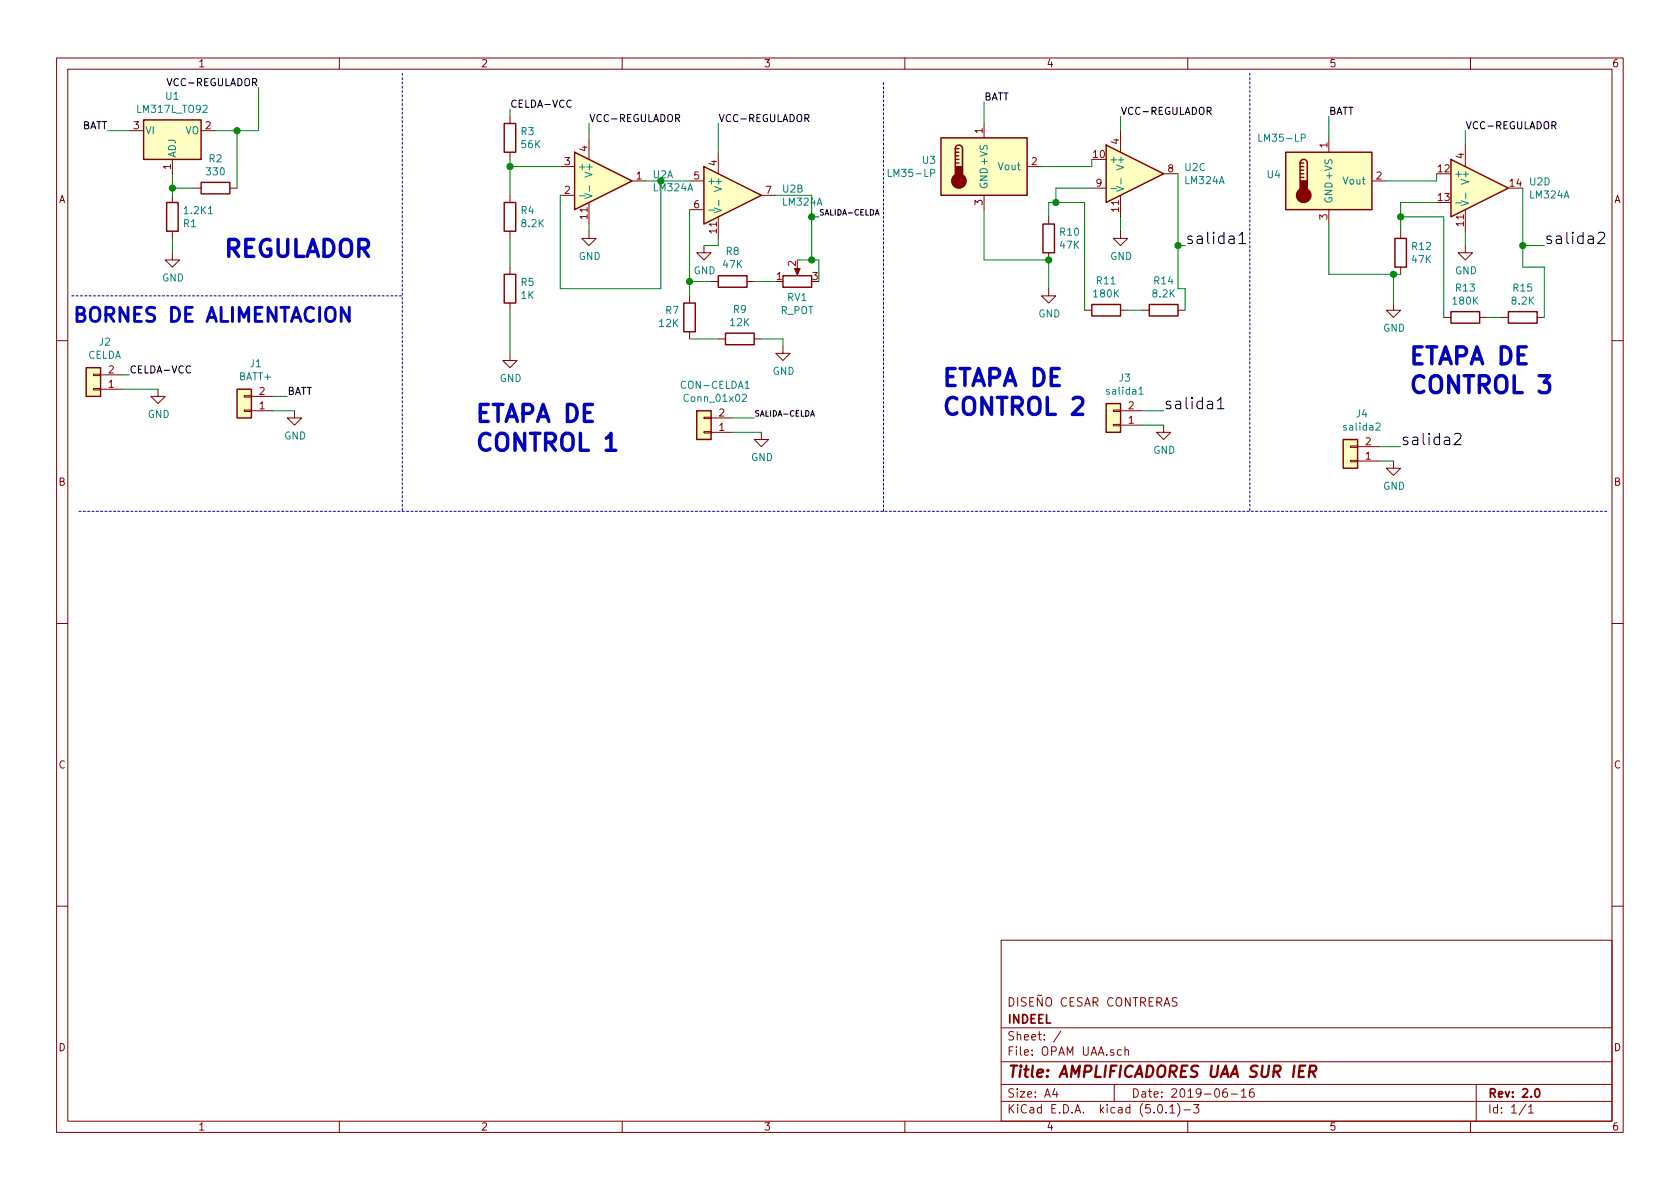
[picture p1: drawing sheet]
EESchema Schematic File Version 4
LIBS:OPAM UAA-cache
EELAYER 26 0
EELAYER END
$Descr A4 11693 8268
encoding utf-8
Sheet 1 1
Title "AMPLIFICADORES UAA SUR IER"
Date "2019-06-16"
Rev "2.0"
Comp "INDEEL"
Comment1 "DISEÑO CESAR CONTRERAS"
Comment2 ""
Comment3 ""
Comment4 ""
$EndDescr
$Comp
L linear:LM324A U2
U 1 1
P 4200 1250
F 0 "U2" H 4541 1296 50  0000 L CNN
F 1 "LM324A" H 4541 1205 50  0000 L CNN
F 2 "Housings_DIP:DIP-14_W7.62mm_Socket_LongPads" H 4150 1350 50  0001 C CNN
F 3 "http://www.ti.com/lit/ds/symlink/lm2902-n.pdf" H 4250 1450 50  0001 C CNN
	1    4200 1250
	1    0    0    -1  
$EndComp
$Comp
L linear:LM324A U2
U 2 1
P 5100 1350
F 0 "U2" H 5441 1396 50  0000 L CNN
F 1 "LM324A" H 5441 1305 50  0000 L CNN
F 2 "Housings_DIP:DIP-14_W7.62mm_Socket_LongPads" H 5050 1450 50  0001 C CNN
F 3 "http://www.ti.com/lit/ds/symlink/lm2902-n.pdf" H 5150 1550 50  0001 C CNN
	2    5100 1350
	1    0    0    -1  
$EndComp
$Comp
L linear:LM324A U2
U 3 1
P 7900 1200
F 0 "U2" H 8241 1246 50  0000 L CNN
F 1 "LM324A" H 8241 1155 50  0000 L CNN
F 2 "Housings_DIP:DIP-14_W7.62mm_Socket_LongPads" H 7850 1300 50  0001 C CNN
F 3 "http://www.ti.com/lit/ds/symlink/lm2902-n.pdf" H 7950 1400 50  0001 C CNN
	3    7900 1200
	1    0    0    -1  
$EndComp
$Comp
L linear:LM324A U2
U 4 1
P 10300 1300
F 0 "U2" H 10641 1346 50  0000 L CNN
F 1 "LM324A" H 10641 1255 50  0000 L CNN
F 2 "Housings_DIP:DIP-14_W7.62mm_Socket_LongPads" H 10250 1400 50  0001 C CNN
F 3 "http://www.ti.com/lit/ds/symlink/lm2902-n.pdf" H 10350 1500 50  0001 C CNN
	4    10300 1300
	1    0    0    -1  
$EndComp
$Comp
L regul:LM317L_TO92 U1
U 1 1
P 1200 900
F 0 "U1" H 1200 1142 50  0000 C CNN
F 1 "LM317L_TO92" H 1200 1051 50  0000 C CNN
F 2 "TO_SOT_Packages_THT:TO-92_Inline_Wide" H 1200 1125 50  0001 C CIN
F 3 "http://www.ti.com/lit/ds/snvs775k/snvs775k.pdf" H 1200 900 50  0001 C CNN
	1    1200 900 
	1    0    0    -1  
$EndComp
$Comp
L device:R 1.2K1
U 1 1
P 1200 1500
F 0 "1.2K1" H 1270 1546 50  0000 L CNN
F 1 "R1" H 1270 1455 50  0000 L CNN
F 2 "Resistors_THT:R_Axial_DIN0411_L9.9mm_D3.6mm_P12.70mm_Horizontal" V 1130 1500 50  0001 C CNN
F 3 "~" H 1200 1500 50  0001 C CNN
	1    1200 1500
	1    0    0    -1  
$EndComp
$Comp
L device:R R2
U 1 1
P 1500 1300
F 0 "R2" V 1293 1300 50  0000 C CNN
F 1 "330" V 1384 1300 50  0000 C CNN
F 2 "Resistors_THT:R_Axial_DIN0411_L9.9mm_D3.6mm_P12.70mm_Horizontal" V 1430 1300 50  0001 C CNN
F 3 "~" H 1500 1300 50  0001 C CNN
	1    1500 1300
	0    1    1    0   
$EndComp
$Comp
L conn:Conn_01x02 J1
U 1 1
P 1700 2850
F 0 "J1" H 1620 2525 50  0000 C CNN
F 1 "BATT+" H 1620 2616 50  0000 C CNN
F 2 "Pin_Headers:Pin_Header_Straight_1x02_Pitch2.54mm" H 1700 2850 50  0001 C CNN
F 3 "~" H 1700 2850 50  0001 C CNN
	1    1700 2850
	-1   0    0    1   
$EndComp
Wire Wire Line
	1200 1200 1200 1300
Wire Wire Line
	1350 1300 1200 1300
Connection ~ 1200 1300
Wire Wire Line
	1200 1300 1200 1350
Wire Wire Line
	4100 850  4100 950 
Text Label 4100 850  0    50   ~ 0
VCC-REGULADOR
Text Label 5000 850  0    50   ~ 0
VCC-REGULADOR
Wire Wire Line
	5000 850  5000 1050
Wire Wire Line
	4600 1250 4800 1250
Wire Wire Line
	4500 1250 4600 1250
Connection ~ 4600 1250
$Comp
L device:R R8
U 1 1
P 5100 1950
F 0 "R8" V 5307 1950 50  0000 C CNN
F 1 "47K" V 5216 1950 50  0000 C CNN
F 2 "Resistors_THT:R_Axial_DIN0411_L9.9mm_D3.6mm_P12.70mm_Horizontal" V 5030 1950 50  0001 C CNN
F 3 "~" H 5100 1950 50  0001 C CNN
	1    5100 1950
	0    1    -1   0   
$EndComp
$Comp
L device:R R7
U 1 1
P 4800 2200
F 0 "R7" H 4731 2154 50  0000 R CNN
F 1 "12K" H 4731 2245 50  0000 R CNN
F 2 "Resistors_THT:R_Axial_DIN0411_L9.9mm_D3.6mm_P12.70mm_Horizontal" V 4730 2200 50  0001 C CNN
F 3 "~" H 4800 2200 50  0001 C CNN
	1    4800 2200
	1    0    0    1   
$EndComp
Wire Wire Line
	3550 1650 3550 1850
$Comp
L device:R R5
U 1 1
P 3550 2000
F 0 "R5" H 3620 2046 50  0000 L CNN
F 1 "1K" H 3620 1955 50  0000 L CNN
F 2 "Resistors_THT:R_Axial_DIN0411_L9.9mm_D3.6mm_P12.70mm_Horizontal" V 3480 2000 50  0001 C CNN
F 3 "~" H 3550 2000 50  0001 C CNN
	1    3550 2000
	1    0    0    -1  
$EndComp
Wire Wire Line
	3550 750  3550 800 
$Comp
L device:R R4
U 1 1
P 3550 1500
F 0 "R4" H 3620 1546 50  0000 L CNN
F 1 "8.2K" H 3620 1455 50  0000 L CNN
F 2 "Resistors_THT:R_Axial_DIN0411_L9.9mm_D3.6mm_P12.70mm_Horizontal" V 3480 1500 50  0001 C CNN
F 3 "~" H 3550 1500 50  0001 C CNN
	1    3550 1500
	1    0    0    -1  
$EndComp
Wire Wire Line
	850  2600 900  2600
$Comp
L power:GND #PWR02
U 1 1
P 1100 2700
F 0 "#PWR02" H 1100 2450 50  0001 C CNN
F 1 "GND" H 1105 2527 50  0000 C CNN
F 2 "" H 1100 2700 50  0001 C CNN
F 3 "" H 1100 2700 50  0001 C CNN
	1    1100 2700
	1    0    0    -1  
$EndComp
Wire Wire Line
	850  2700 1100 2700
$Comp
L conn:Conn_01x02 J2
U 1 1
P 650 2700
F 0 "J2" H 570 2375 50  0000 C CNN
F 1 "CELDA" H 570 2466 50  0000 C CNN
F 2 "Pin_Headers:Pin_Header_Straight_1x02_Pitch2.54mm" H 650 2700 50  0001 C CNN
F 3 "~" H 650 2700 50  0001 C CNN
	1    650  2700
	-1   0    0    1   
$EndComp
Text Label 900  2600 0    50   ~ 0
CELDA-VCC
Text Label 3550 750  0    50   ~ 0
CELDA-VCC
$Comp
L device:R R3
U 1 1
P 3550 950
F 0 "R3" H 3620 996 50  0000 L CNN
F 1 "56K" H 3620 905 50  0000 L CNN
F 2 "Resistors_THT:R_Axial_DIN0411_L9.9mm_D3.6mm_P12.70mm_Horizontal" V 3480 950 50  0001 C CNN
F 3 "~" H 3550 950 50  0001 C CNN
	1    3550 950 
	1    0    0    -1  
$EndComp
Wire Wire Line
	3550 1150 3550 1350
Wire Wire Line
	3550 1150 3550 1100
Connection ~ 3550 1150
Wire Wire Line
	3900 1150 3550 1150
Wire Wire Line
	1500 900  1650 900 
Wire Wire Line
	1650 900  1650 1300
$Comp
L power:GND #PWR04
U 1 1
P 1200 1750
F 0 "#PWR04" H 1200 1500 50  0001 C CNN
F 1 "GND" H 1205 1577 50  0000 C CNN
F 2 "" H 1200 1750 50  0001 C CNN
F 3 "" H 1200 1750 50  0001 C CNN
	1    1200 1750
	1    0    0    -1  
$EndComp
Wire Wire Line
	1200 1650 1200 1750
Wire Wire Line
	4800 1450 4800 1950
Wire Wire Line
	4800 1950 4950 1950
Wire Wire Line
	4800 1950 4800 2050
Connection ~ 4800 1950
$Comp
L device:R R9
U 1 1
P 5150 2350
F 0 "R9" V 4943 2350 50  0000 C CNN
F 1 "12K" V 5034 2350 50  0000 C CNN
F 2 "Resistors_THT:R_Axial_DIN0411_L9.9mm_D3.6mm_P12.70mm_Horizontal" V 5080 2350 50  0001 C CNN
F 3 "~" H 5150 2350 50  0001 C CNN
	1    5150 2350
	0    -1   1    0   
$EndComp
Wire Wire Line
	4800 2350 5000 2350
$Comp
L power:GND #PWR08
U 1 1
P 5450 2400
F 0 "#PWR08" H 5450 2150 50  0001 C CNN
F 1 "GND" H 5455 2227 50  0000 C CNN
F 2 "" H 5450 2400 50  0001 C CNN
F 3 "" H 5450 2400 50  0001 C CNN
	1    5450 2400
	1    0    0    -1  
$EndComp
Wire Wire Line
	5300 2350 5450 2350
Wire Wire Line
	5450 2350 5450 2400
$Comp
L device:R_POT RV1
U 1 1
P 5550 1950
F 0 "RV1" V 5436 1950 50  0000 C CNN
F 1 "R_POT" V 5345 1950 50  0000 C CNN
F 2 "Potentiometers:Potentiometer_WirePads_largePads" H 5550 1950 50  0001 C CNN
F 3 "~" H 5550 1950 50  0001 C CNN
	1    5550 1950
	0    -1   -1   0   
$EndComp
Wire Wire Line
	5250 1950 5400 1950
Wire Wire Line
	5550 1800 5650 1800
Wire Wire Line
	5700 1800 5700 1950
Wire Wire Line
	5400 1350 5650 1350
Wire Wire Line
	5650 1350 5650 1500
Connection ~ 5650 1800
Wire Wire Line
	5650 1800 5700 1800
$Comp
L power:GND #PWR05
U 1 1
P 3550 2450
F 0 "#PWR05" H 3550 2200 50  0001 C CNN
F 1 "GND" H 3555 2277 50  0000 C CNN
F 2 "" H 3550 2450 50  0001 C CNN
F 3 "" H 3550 2450 50  0001 C CNN
	1    3550 2450
	1    0    0    -1  
$EndComp
$Comp
L power:GND #PWR06
U 1 1
P 4100 1600
F 0 "#PWR06" H 4100 1350 50  0001 C CNN
F 1 "GND" H 4105 1427 50  0000 C CNN
F 2 "" H 4100 1600 50  0001 C CNN
F 3 "" H 4100 1600 50  0001 C CNN
	1    4100 1600
	1    0    0    -1  
$EndComp
Wire Wire Line
	3900 2000 4600 2000
Wire Wire Line
	3900 1350 3900 2000
Wire Wire Line
	4600 1250 4600 2000
$Comp
L power:GND #PWR07
U 1 1
P 4900 1700
F 0 "#PWR07" H 4900 1450 50  0001 C CNN
F 1 "GND" H 4905 1527 50  0000 C CNN
F 2 "" H 4900 1700 50  0001 C CNN
F 3 "" H 4900 1700 50  0001 C CNN
	1    4900 1700
	1    0    0    -1  
$EndComp
Wire Wire Line
	4900 1700 5000 1700
Wire Wire Line
	5000 1700 5000 1650
Wire Wire Line
	4100 1600 4100 1550
Text Label 750  900  2    50   ~ 0
BATT
Wire Wire Line
	750  900  900  900 
Text Label 2000 2750 0    50   ~ 0
BATT
Wire Wire Line
	1900 2750 2000 2750
$Comp
L power:GND #PWR01
U 1 1
P 2050 2850
F 0 "#PWR01" H 2050 2600 50  0001 C CNN
F 1 "GND" H 2055 2677 50  0000 C CNN
F 2 "" H 2050 2850 50  0001 C CNN
F 3 "" H 2050 2850 50  0001 C CNN
	1    2050 2850
	1    0    0    -1  
$EndComp
Wire Wire Line
	1900 2850 2050 2850
Text Label 6850 700  0    50   ~ 0
BATT
$Comp
L Sensor_Temperature:LM35-LP U3
U 1 1
P 6850 1150
F 0 "U3" H 6520 1196 50  0000 R CNN
F 1 "LM35-LP" H 6520 1105 50  0000 R CNN
F 2 "TO_SOT_Packages_THT:TO-92_Inline_Narrow_Oval" H 6900 900 50  0001 L CNN
F 3 "http://www.ti.com/lit/ds/symlink/lm35.pdf" H 6850 1150 50  0001 C CNN
	1    6850 1150
	1    0    0    -1  
$EndComp
Wire Wire Line
	6850 700  6850 850 
Wire Wire Line
	7250 1150 7600 1150
Wire Wire Line
	7600 1150 7600 1100
$Comp
L device:R R10
U 1 1
P 7300 1650
F 0 "R10" H 7370 1696 50  0000 L CNN
F 1 "47K" H 7370 1605 50  0000 L CNN
F 2 "Resistors_THT:R_Axial_DIN0411_L9.9mm_D3.6mm_P12.70mm_Horizontal" V 7230 1650 50  0001 C CNN
F 3 "~" H 7300 1650 50  0001 C CNN
	1    7300 1650
	1    0    0    -1  
$EndComp
$Comp
L device:R R11
U 1 1
P 7700 2150
F 0 "R11" V 7493 2150 50  0000 C CNN
F 1 "180K" V 7584 2150 50  0000 C CNN
F 2 "Resistors_THT:R_Axial_DIN0411_L9.9mm_D3.6mm_P12.70mm_Horizontal" V 7630 2150 50  0001 C CNN
F 3 "~" H 7700 2150 50  0001 C CNN
	1    7700 2150
	0    1    1    0   
$EndComp
Wire Wire Line
	7600 1300 7350 1300
$Comp
L power:GND #PWR09
U 1 1
P 7300 2000
F 0 "#PWR09" H 7300 1750 50  0001 C CNN
F 1 "GND" H 7305 1827 50  0000 C CNN
F 2 "" H 7300 2000 50  0001 C CNN
F 3 "" H 7300 2000 50  0001 C CNN
	1    7300 2000
	1    0    0    -1  
$EndComp
Wire Wire Line
	6850 1450 6850 1800
Wire Wire Line
	6850 1800 7300 1800
Connection ~ 7300 1800
Wire Wire Line
	7300 1800 7300 2000
$Comp
L power:GND #PWR010
U 1 1
P 7800 1600
F 0 "#PWR010" H 7800 1350 50  0001 C CNN
F 1 "GND" H 7805 1427 50  0000 C CNN
F 2 "" H 7800 1600 50  0001 C CNN
F 3 "" H 7800 1600 50  0001 C CNN
	1    7800 1600
	1    0    0    -1  
$EndComp
Wire Wire Line
	7800 1500 7800 1600
Text Label 7800 800  0    50   ~ 0
VCC-REGULADOR
Wire Wire Line
	7800 900  7800 800 
Text Label 9250 800  0    50   ~ 0
BATT
$Comp
L Sensor_Temperature:LM35-LP U4
U 1 1
P 9250 1250
F 0 "U4" H 8920 1296 50  0000 R CNN
F 1 "LM35-LP" H 9100 1550 50  0000 R CNN
F 2 "TO_SOT_Packages_THT:TO-92_Inline_Narrow_Oval" H 9300 1000 50  0001 L CNN
F 3 "http://www.ti.com/lit/ds/symlink/lm35.pdf" H 9250 1250 50  0001 C CNN
	1    9250 1250
	1    0    0    -1  
$EndComp
Wire Wire Line
	9250 800  9250 950 
Wire Wire Line
	9650 1250 10000 1250
Wire Wire Line
	10000 1250 10000 1200
$Comp
L device:R R12
U 1 1
P 9750 1750
F 0 "R12" H 9820 1796 50  0000 L CNN
F 1 "47K" H 9820 1705 50  0000 L CNN
F 2 "Resistors_THT:R_Axial_DIN0411_L9.9mm_D3.6mm_P12.70mm_Horizontal" V 9680 1750 50  0001 C CNN
F 3 "~" H 9750 1750 50  0001 C CNN
	1    9750 1750
	1    0    0    -1  
$EndComp
$Comp
L device:R R13
U 1 1
P 10200 2200
F 0 "R13" V 9993 2200 50  0000 C CNN
F 1 "180K" V 10084 2200 50  0000 C CNN
F 2 "Resistors_THT:R_Axial_DIN0411_L9.9mm_D3.6mm_P12.70mm_Horizontal" V 10130 2200 50  0001 C CNN
F 3 "~" H 10200 2200 50  0001 C CNN
	1    10200 2200
	0    1    1    0   
$EndComp
Wire Wire Line
	10000 1400 9750 1400
$Comp
L power:GND #PWR011
U 1 1
P 9700 2100
F 0 "#PWR011" H 9700 1850 50  0001 C CNN
F 1 "GND" H 9705 1927 50  0000 C CNN
F 2 "" H 9700 2100 50  0001 C CNN
F 3 "" H 9700 2100 50  0001 C CNN
	1    9700 2100
	1    0    0    -1  
$EndComp
Wire Wire Line
	9250 1550 9250 1900
Wire Wire Line
	9250 1900 9700 1900
Connection ~ 9700 1900
Wire Wire Line
	9700 1900 9750 1900
Wire Wire Line
	9700 1900 9700 2100
$Comp
L power:GND #PWR012
U 1 1
P 10200 1700
F 0 "#PWR012" H 10200 1450 50  0001 C CNN
F 1 "GND" H 10205 1527 50  0000 C CNN
F 2 "" H 10200 1700 50  0001 C CNN
F 3 "" H 10200 1700 50  0001 C CNN
	1    10200 1700
	1    0    0    -1  
$EndComp
Wire Wire Line
	10200 1600 10200 1700
Text Label 10200 900  0    50   ~ 0
VCC-REGULADOR
Wire Wire Line
	10200 1000 10200 900 
Wire Notes Line
	500  2050 2800 2050
Text Notes 1550 1800 0    118  ~ 24
REGULADOR \n
Wire Notes Line
	2800 500  2800 3550
Text Notes 500  2250 0    98   ~ 20
BORNES DE ALIMENTACION\n
Wire Notes Line
	6150 3550 6150 550 
Text Notes 3300 3150 0    118  ~ 24
ETAPA DE\nCONTROL 1
Wire Notes Line
	550  3550 11200 3550
Text Notes 6550 2900 0    118  ~ 24
ETAPA DE \nCONTROL 2\n
Text Notes 9800 2950 0    118  ~ 24
ETAPA DE \nCONTROL 3\n\n
Text Label 1800 600  2    50   ~ 0
VCC-REGULADOR
Wire Wire Line
	1650 900  1800 900 
Wire Wire Line
	1800 900  1800 600 
Connection ~ 1650 900 
Wire Wire Line
	7300 1500 7300 1400
Wire Wire Line
	7300 1400 7350 1400
Wire Wire Line
	7350 1300 7350 1400
Connection ~ 7350 1400
Wire Wire Line
	7350 1400 7550 1400
Wire Wire Line
	9750 1400 9750 1500
Wire Wire Line
	9750 1500 10050 1500
Connection ~ 9750 1500
Wire Wire Line
	9750 1500 9750 1600
Wire Wire Line
	7550 1400 7550 2150
$Comp
L device:R R14
U 1 1
P 8100 2150
F 0 "R14" V 7893 2150 50  0000 C CNN
F 1 "8.2K" V 7984 2150 50  0000 C CNN
F 2 "Resistors_THT:R_Axial_DIN0411_L9.9mm_D3.6mm_P12.70mm_Horizontal" V 8030 2150 50  0001 C CNN
F 3 "~" H 8100 2150 50  0001 C CNN
	1    8100 2150
	0    1    1    0   
$EndComp
$Comp
L device:R R15
U 1 1
P 10600 2200
F 0 "R15" V 10393 2200 50  0000 C CNN
F 1 "8.2K" V 10484 2200 50  0000 C CNN
F 2 "Resistors_THT:R_Axial_DIN0411_L9.9mm_D3.6mm_P12.70mm_Horizontal" V 10530 2200 50  0001 C CNN
F 3 "~" H 10600 2200 50  0001 C CNN
	1    10600 2200
	0    1    1    0   
$EndComp
Wire Wire Line
	7850 2150 7950 2150
Wire Wire Line
	10450 2200 10350 2200
$Comp
L conn:Conn_01x02 J3
U 1 1
P 7750 2950
F 0 "J3" H 7670 2625 50  0000 C CNN
F 1 "salida1" H 7670 2716 50  0000 C CNN
F 2 "Pin_Headers:Pin_Header_Straight_1x02_Pitch2.54mm" H 7750 2950 50  0001 C CNN
F 3 "~" H 7750 2950 50  0001 C CNN
	1    7750 2950
	-1   0    0    1   
$EndComp
Wire Wire Line
	8200 1200 8200 1700
Wire Wire Line
	8200 2000 8250 2000
Wire Wire Line
	8250 2000 8250 2150
Wire Wire Line
	10600 1300 10600 1700
Wire Wire Line
	10600 1850 10750 1850
Wire Wire Line
	10750 1850 10750 2200
Text Label 8250 1700 0    79   ~ 0
salida1
Wire Wire Line
	8250 1700 8200 1700
Connection ~ 8200 1700
Wire Wire Line
	8200 1700 8200 2000
Text Label 10750 1700 0    79   ~ 0
salida2
Wire Wire Line
	10750 1700 10600 1700
Connection ~ 10600 1700
Wire Wire Line
	10600 1700 10600 1850
Text Label 8100 2850 0    79   ~ 0
salida1
Wire Wire Line
	7950 2850 8100 2850
$Comp
L power:GND #PWR03
U 1 1
P 8100 2950
F 0 "#PWR03" H 8100 2700 50  0001 C CNN
F 1 "GND" H 8105 2777 50  0000 C CNN
F 2 "" H 8100 2950 50  0001 C CNN
F 3 "" H 8100 2950 50  0001 C CNN
	1    8100 2950
	1    0    0    -1  
$EndComp
Wire Wire Line
	7950 2950 8100 2950
$Comp
L conn:Conn_01x02 J4
U 1 1
P 9400 3200
F 0 "J4" H 9320 2875 50  0000 C CNN
F 1 "salida2" H 9320 2966 50  0000 C CNN
F 2 "Pin_Headers:Pin_Header_Straight_1x02_Pitch2.54mm" H 9400 3200 50  0001 C CNN
F 3 "~" H 9400 3200 50  0001 C CNN
	1    9400 3200
	-1   0    0    1   
$EndComp
Text Label 9750 3100 0    79   ~ 0
salida2
Wire Wire Line
	9600 3100 9750 3100
$Comp
L power:GND #PWR013
U 1 1
P 9700 3200
F 0 "#PWR013" H 9700 2950 50  0001 C CNN
F 1 "GND" H 9705 3027 50  0000 C CNN
F 2 "" H 9700 3200 50  0001 C CNN
F 3 "" H 9700 3200 50  0001 C CNN
	1    9700 3200
	1    0    0    -1  
$EndComp
Wire Wire Line
	9600 3200 9700 3200
Wire Notes Line
	8700 500  8700 3550
Wire Wire Line
	10050 1500 10050 2200
Wire Wire Line
	3550 2150 3550 2450
$Comp
L conn:Conn_01x02 CON-CELDA1
U 1 1
P 4900 3000
F 0 "CON-CELDA1" H 4820 2675 50  0000 C CNN
F 1 "Conn_01x02" H 4820 2766 50  0000 C CNN
F 2 "Pin_Headers:Pin_Header_Straight_1x02_Pitch2.54mm" H 4900 3000 50  0001 C CNN
F 3 "~" H 4900 3000 50  0001 C CNN
	1    4900 3000
	-1   0    0    1   
$EndComp
Text Label 5700 1500 0    39   ~ 0
SALIDA-CELDA
Wire Wire Line
	5700 1500 5650 1500
Connection ~ 5650 1500
Wire Wire Line
	5650 1500 5650 1800
Text Label 5250 2900 0    39   ~ 0
SALIDA-CELDA
Wire Wire Line
	5100 2900 5250 2900
$Comp
L power:GND #PWR014
U 1 1
P 5300 3000
F 0 "#PWR014" H 5300 2750 50  0001 C CNN
F 1 "GND" H 5305 2827 50  0000 C CNN
F 2 "" H 5300 3000 50  0001 C CNN
F 3 "" H 5300 3000 50  0001 C CNN
	1    5300 3000
	1    0    0    -1  
$EndComp
Wire Wire Line
	5100 3000 5300 3000
$EndSCHEMATC
